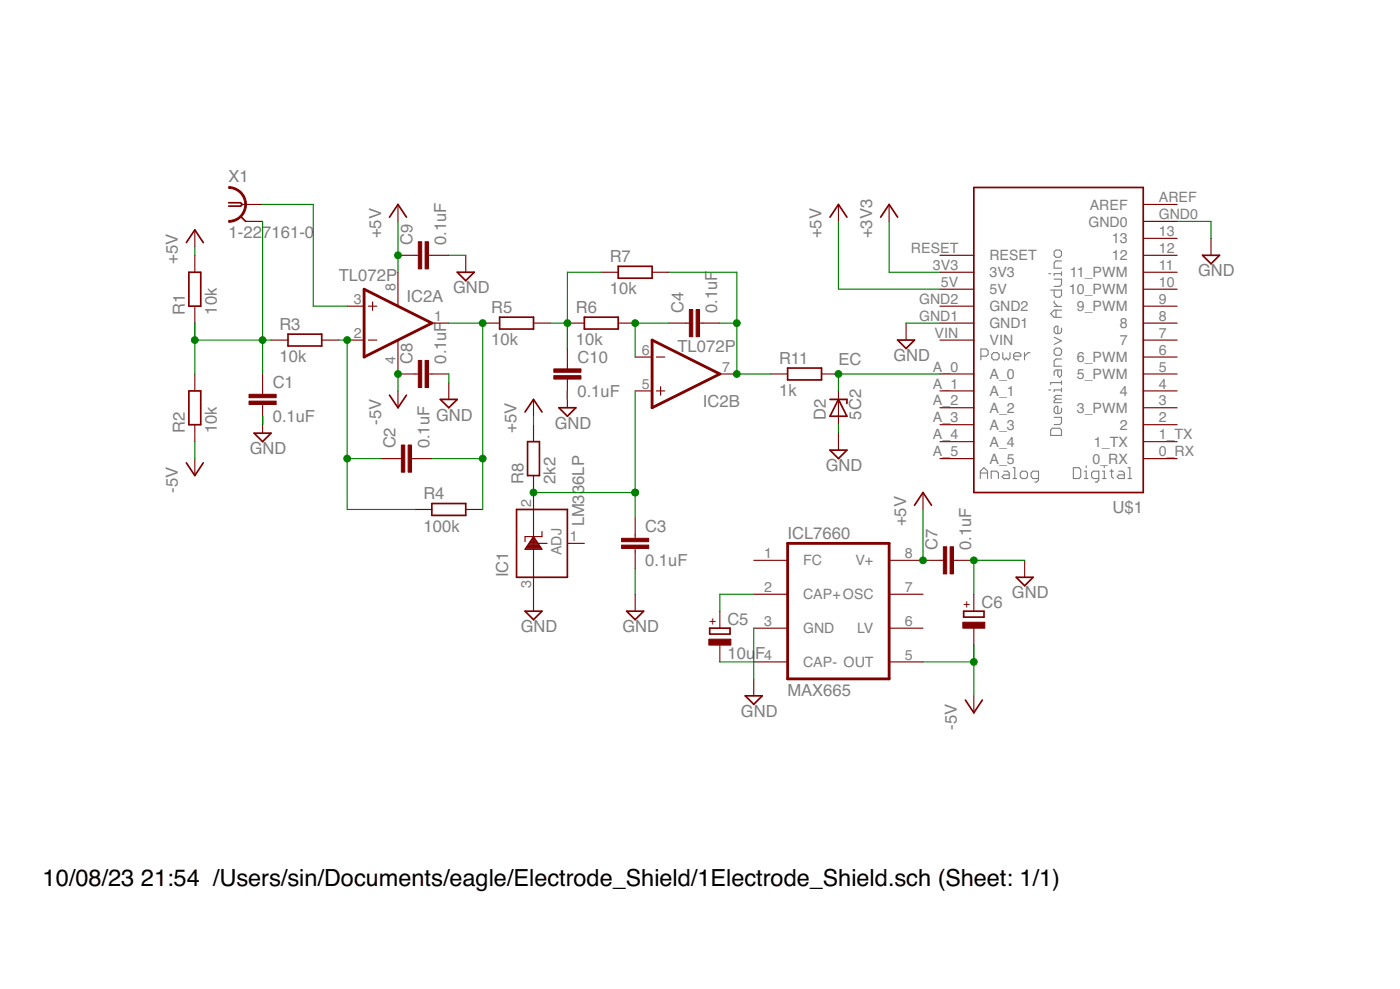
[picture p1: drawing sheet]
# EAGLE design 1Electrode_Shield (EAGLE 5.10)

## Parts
C1  0.1uF  C2.5/2  [C2.5-2]
C2  0.1uF  C2.5/2  [C2.5-2]
C3  0.1uF  C2.5/2  [C2.5-2]
C4  0.1uF  C2.5/2  [C2.5-2]
C5  10uF  CPOL-EUE2-4  [E2-4]
C6  CPOL-EUE2-4  [E2-4]
C7  0.1uF  C2.5/2  [C2.5-2]
C8  0.1uF  C2.5/2  [C2.5-2]
C9  0.1uF  C2.5/2  [C2.5-2]
C10  0.1uF  C2.5/2  [C2.5-2]
D2  5C2  ZENER-DIODEDO34-7  [DO34Z7]
IC1  LM336LP  [TO92]
IC2  TL072P  [DIL08]
ICL7660  MAX665  [DIL08]
R1  10k  R-EU_0204/5  [0204/5]
R2  10k  R-EU_0204/5  [0204/5]
R3  10k  R-EU_0204/5  [0204/5]
R4  100k  R-EU_0204/5  [0204/5]
R5  10k  R-EU_0204/5  [0204/5]
R6  10k  R-EU_0204/5  [0204/5]
R7  10k  R-EU_0204/5  [0204/5]
R8  2k2  R-EU_0204/5  [0204/5]
R11  1k  R-EU_0204/5  [0204/5]
U$1  ARDUINO-USBOCTAGONAL_PADS  [SHIELD-OCTAGONALPAD]
X1  1-227161-0  [AMP_227161]

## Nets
+3V3: U$1.3V3
+5V: C7.1 C9.1 IC2.8(P:V+) ICL7660.8(V+) R1.2 R8.2 U$1.5V
-5V: C6.- C8.1 IC2.4(P:V-) ICL7660.5(OUT) R2.1
EC: D2.C R11.2 U$1.A_0
GND: C1.2 C3.2 C6.+ C7.2 C8.2 C9.2 C10.2 D2.A IC1.3(A) ICL7660.3(GND) U$1.GND0 U$1.GND1
N$1: C1.1 R1.1 R2.2 R3.1 X1.2(GND)
N$2: C2.1 IC2.2(A:-IN) R3.2 R4.1
N$3: C2.2 IC2.1(A:OUT) R4.2 R5.1
N$4: IC2.3(A:+IN) X1.1
N$5: C5.- ICL7660.4(CAP-)
N$6: C4.1 IC2.6(B:-IN) R6.2
N$7: C4.2 IC2.7(B:OUT) R7.2 R11.1
N$12: C5.+ ICL7660.2(CAP+)
N$13: C10.1 R5.2 R6.1 R7.1
VREF: C3.1 IC1.2(C) IC2.5(B:+IN) R8.1
Unconnected: IC1.1(ADJ) ICL7660.1(FC) ICL7660.6(LV) ICL7660.7(OSC) U$1.0_RX U$1.1_TX U$1.2 U$1.3(3_PWM) U$1.4 U$1.5(5_PWM) U$1.6(6_PWM) U$1.7 U$1.8 U$1.9(9_PWM) U$1.10(10_PWM) U$1.11(11_PWM) U$1.12 U$1.13 U$1.A_1 U$1.A_2 U$1.A_3 U$1.A_4 U$1.A_5 U$1.AREF U$1.GND2 U$1.RESET

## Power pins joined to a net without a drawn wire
VIN: U$1.VIN
